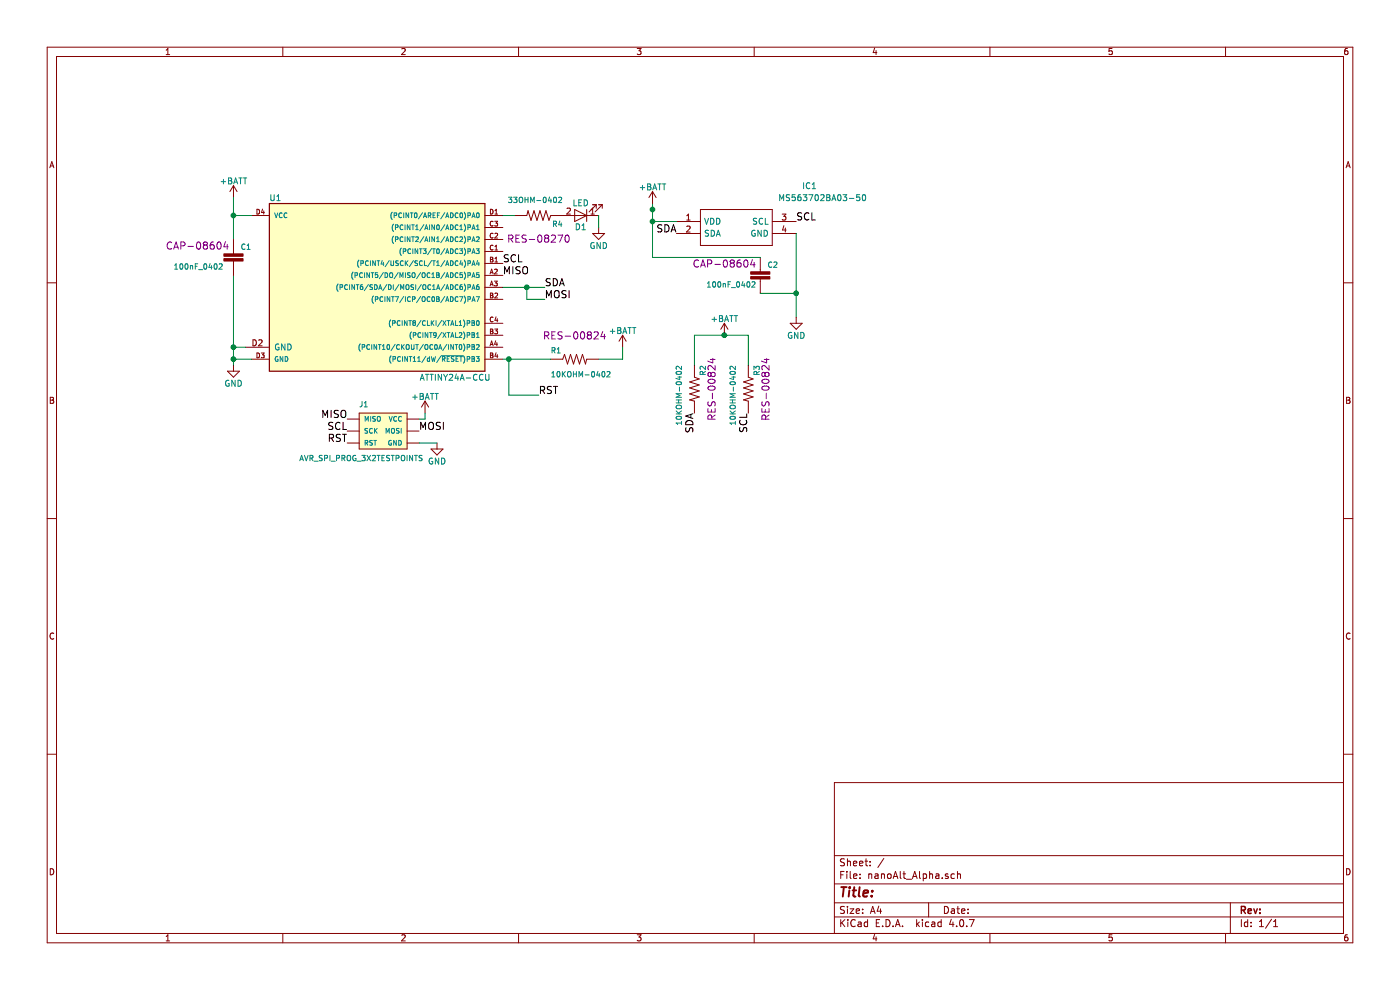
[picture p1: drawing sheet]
EESchema Schematic File Version 4
LIBS:nanoAlt_Alpha-cache
EELAYER 26 0
EELAYER END
$Descr A4 11693 8268
encoding utf-8
Sheet 1 1
Title ""
Date ""
Rev ""
Comp ""
Comment1 ""
Comment2 ""
Comment3 ""
Comment4 ""
$EndDescr
$Comp
L My_IC:ATTINY24A-CCU U1
U 1 1
P 3150 2400
F 0 "U1" H 2300 3150 50  0000 C CNN
F 1 "ATTINY24A-CCU" H 3800 1650 50  0000 C CNN
F 2 "My_IC:UFBGA_15CC1" H 3150 2200 50  0001 C CIN
F 3 "" H 3150 2400 50  0001 C CNN
	1    3150 2400
	1    0    0    -1  
$EndComp
$Comp
L power:+BATT #PWR01
U 1 1
P 1950 1650
F 0 "#PWR01" H 1950 1500 50  0001 C CNN
F 1 "+BATT" H 1950 1790 50  0000 C CNN
F 2 "" H 1950 1650 50  0001 C CNN
F 3 "" H 1950 1650 50  0001 C CNN
	1    1950 1650
	1    0    0    -1  
$EndComp
$Comp
L power:GND #PWR02
U 1 1
P 1950 3050
F 0 "#PWR02" H 1950 2800 50  0001 C CNN
F 1 "GND" H 1950 2900 50  0000 C CNN
F 2 "" H 1950 3050 50  0001 C CNN
F 3 "" H 1950 3050 50  0001 C CNN
	1    1950 3050
	1    0    0    -1  
$EndComp
Wire Wire Line
	2100 3000 1950 3000
Wire Wire Line
	1950 2300 1950 2900
Wire Wire Line
	2050 2900 1950 2900
Connection ~ 1950 3000
Wire Wire Line
	1950 1650 1950 1800
Wire Wire Line
	1950 1800 2100 1800
$Comp
L MS563702BA03-50:MS563702BA03-50 IC1
U 1 1
P 5650 1850
F 0 "IC1" H 6700 2150 50  0000 L CNN
F 1 "MS563702BA03-50" H 6500 2050 50  0000 L CNN
F 2 "MS563702BA03-50:MS5637_1" H 6500 1950 50  0001 L CNN
F 3 "http://docs-europe.electrocomponents.com/webdocs/142c/0900766b8142cddb.pdf" H 6500 1850 50  0001 L CNN
F 4 "Sensor Pressure 2bar Barometric SMD MS563702BA03-50, Barometric Pressure Sensor, 1200mbar 0 ??? 3.6 V Output, 4-Pin QFN" H 6500 1750 50  0001 L CNN "Description"
F 5 "" H 6500 1650 50  0001 L CNN "Height"
F 6 "TE Connectivity" H 6500 1550 50  0001 L CNN "Manufacturer_Name"
F 7 "MS563702BA03-50" H 6500 1450 50  0001 L CNN "Manufacturer_Part_Number"
F 8 "1704370" H 6500 1350 50  0001 L CNN "RS Part Number"
F 9 "http://uk.rs-online.com/web/p/products/1704370" H 6500 1250 50  0001 L CNN "RS Price/Stock"
F 10 "MS563702BA03-50" H 6500 1150 50  0001 L CNN "Arrow Part Number"
F 11 "https://www.arrow.com/en/products/ms563702ba03-50/te-connectivity" H 6500 1050 50  0001 L CNN "Arrow Price/Stock"
	1    5650 1850
	1    0    0    -1  
$EndComp
$Comp
L SparkFun-Resistors:10KOHM-0603-1_10W-1% R1
U 1 1
P 4800 3000
F 0 "R1" H 4600 3050 45  0000 L BNN
F 1 "10KOHM-0402" H 4600 2850 45  0000 L BNN
F 2 "My_PASSIVES:0402" H 4800 3150 20  0001 C CNN
F 3 "" H 4800 3000 60  0001 C CNN
F 4 "RES-00824" H 4800 3200 60  0000 C CNN "Field4"
	1    4800 3000
	1    0    0    -1  
$EndComp
Wire Wire Line
	4200 3000 4250 3000
$Comp
L power:+BATT #PWR08
U 1 1
P 5200 2900
F 0 "#PWR08" H 5200 2750 50  0001 C CNN
F 1 "+BATT" H 5200 3040 50  0000 C CNN
F 2 "" H 5200 2900 50  0001 C CNN
F 3 "" H 5200 2900 50  0001 C CNN
	1    5200 2900
	1    0    0    -1  
$EndComp
Wire Wire Line
	5000 3000 5200 3000
Wire Wire Line
	5200 3000 5200 2900
$Comp
L SparkFun-Capacitors:0.1UF-0603-25V-5% C1
U 1 1
P 1950 2200
F 0 "C1" H 2010 2315 45  0000 L BNN
F 1 "100nF_0402" H 1450 2150 45  0000 L BNN
F 2 "My_PASSIVES:0402" H 1950 2450 20  0001 C CNN
F 3 "" H 1950 2200 50  0001 C CNN
F 4 "CAP-08604" H 1650 2350 60  0000 C CNN "Field4"
	1    1950 2200
	1    0    0    -1  
$EndComp
Connection ~ 1950 1800
Connection ~ 1950 2900
$Comp
L SparkFun-Capacitors:0.1UF-0603-25V-5% C2
U 1 1
P 6350 2350
F 0 "C2" H 6410 2465 45  0000 L BNN
F 1 "100nF_0402" H 5900 2300 45  0000 L BNN
F 2 "My_PASSIVES:0402" H 6350 2600 20  0001 C CNN
F 3 "" H 6350 2350 50  0001 C CNN
F 4 "CAP-08604" H 6050 2500 60  0000 C CNN "Field4"
	1    6350 2350
	1    0    0    -1  
$EndComp
Wire Wire Line
	5650 1850 5450 1850
Wire Wire Line
	5450 2150 6350 2150
Wire Wire Line
	6350 2450 6650 2450
Wire Wire Line
	6650 1950 6650 2450
$Comp
L power:+BATT #PWR09
U 1 1
P 5450 1700
F 0 "#PWR09" H 5450 1550 50  0001 C CNN
F 1 "+BATT" H 5450 1840 50  0000 C CNN
F 2 "" H 5450 1700 50  0001 C CNN
F 3 "" H 5450 1700 50  0001 C CNN
	1    5450 1700
	1    0    0    -1  
$EndComp
Connection ~ 5450 1850
$Comp
L power:GND #PWR011
U 1 1
P 6650 2650
F 0 "#PWR011" H 6650 2400 50  0001 C CNN
F 1 "GND" H 6650 2500 50  0000 C CNN
F 2 "" H 6650 2650 50  0001 C CNN
F 3 "" H 6650 2650 50  0001 C CNN
	1    6650 2650
	1    0    0    -1  
$EndComp
Connection ~ 6650 2450
Text Label 6650 1850 0    60   ~ 0
SCL
Text Label 5650 1950 2    60   ~ 0
SDA
Text Label 4200 2200 0    60   ~ 0
SCL
Text Label 4550 2400 0    60   ~ 0
SDA
Text Label 4500 3300 0    60   ~ 0
RST
Wire Wire Line
	4250 3000 4250 3300
Wire Wire Line
	4250 3300 4500 3300
Connection ~ 4250 3000
$Comp
L SparkFun-Connectors:AVR_SPI_PROG_3X2TESTPOINTS J1
U 1 1
P 3200 3600
F 0 "J1" H 3000 3800 45  0000 L BNN
F 1 "AVR_SPI_PROG_3X2TESTPOINTS" H 2500 3350 45  0000 L BNN
F 2 "My_Connectors:50mil_POGO" H 3200 3900 20  0001 C CNN
F 3 "" H 3200 3600 50  0001 C CNN
	1    3200 3600
	1    0    0    -1  
$EndComp
Wire Wire Line
	4200 2400 4400 2400
Text Label 4550 2500 0    60   ~ 0
MOSI
Wire Wire Line
	4400 2400 4400 2500
Wire Wire Line
	4400 2500 4550 2500
Connection ~ 4400 2400
Text Label 4200 2300 0    60   ~ 0
MISO
Text Label 2900 3500 2    60   ~ 0
MISO
Text Label 2900 3600 2    60   ~ 0
SCL
Text Label 2900 3700 2    60   ~ 0
RST
Text Label 3500 3600 0    60   ~ 0
MOSI
$Comp
L power:+BATT #PWR04
U 1 1
P 3550 3450
F 0 "#PWR04" H 3550 3300 50  0001 C CNN
F 1 "+BATT" H 3550 3590 50  0000 C CNN
F 2 "" H 3550 3450 50  0001 C CNN
F 3 "" H 3550 3450 50  0001 C CNN
	1    3550 3450
	1    0    0    -1  
$EndComp
Wire Wire Line
	3550 3450 3550 3500
Wire Wire Line
	3550 3500 3500 3500
$Comp
L power:GND #PWR05
U 1 1
P 3650 3700
F 0 "#PWR05" H 3650 3450 50  0001 C CNN
F 1 "GND" H 3650 3550 50  0000 C CNN
F 2 "" H 3650 3700 50  0001 C CNN
F 3 "" H 3650 3700 50  0001 C CNN
	1    3650 3700
	1    0    0    -1  
$EndComp
Wire Wire Line
	3650 3700 3500 3700
$Comp
L SparkFun-Resistors:10KOHM-0603-1_10W-1% R2
U 1 1
P 5800 3250
F 0 "R2" H 5600 3300 45  0000 L BNN
F 1 "10KOHM-0402" H 5600 3100 45  0000 L BNN
F 2 "My_PASSIVES:0402" H 5800 3400 20  0001 C CNN
F 3 "" H 5800 3250 60  0001 C CNN
F 4 "RES-00824" H 5800 3400 60  0000 C CNN "Field4"
	1    5800 3250
	0    1    1    0   
$EndComp
$Comp
L SparkFun-Resistors:10KOHM-0603-1_10W-1% R3
U 1 1
P 6250 3250
F 0 "R3" H 6050 3300 45  0000 L BNN
F 1 "10KOHM-0402" H 6050 3100 45  0000 L BNN
F 2 "My_PASSIVES:0402" H 6250 3400 20  0001 C CNN
F 3 "" H 6250 3250 60  0001 C CNN
F 4 "RES-00824" H 6250 3400 60  0000 C CNN "Field4"
	1    6250 3250
	0    1    1    0   
$EndComp
$Comp
L SparkFun-Resistors:33OHM-0603-1_10W-1% R4
U 1 1
P 4500 1800
F 0 "R4" H 4300 1850 45  0000 L BNN
F 1 "33OHM-0402" H 4300 1650 45  0000 L BNN
F 2 "My_PASSIVES:0402" H 4500 1950 20  0001 C CNN
F 3 "" H 4500 1800 60  0001 C CNN
F 4 "RES-08270" H 4500 2000 60  0000 C CNN "Field4"
	1    4500 1800
	-1   0    0    1   
$EndComp
Wire Wire Line
	4300 1800 4200 1800
$Comp
L Device:LED D1
U 1 1
P 4850 1800
F 0 "D1" H 4850 1900 50  0000 C CNN
F 1 "LED" H 4850 1700 50  0000 C CNN
F 2 "My_PASSIVES:0402" H 4850 1800 50  0001 C CNN
F 3 "" H 4850 1800 50  0001 C CNN
	1    4850 1800
	-1   0    0    1   
$EndComp
$Comp
L power:GND #PWR07
U 1 1
P 5000 1900
F 0 "#PWR07" H 5000 1650 50  0001 C CNN
F 1 "GND" H 5000 1750 50  0000 C CNN
F 2 "" H 5000 1900 50  0001 C CNN
F 3 "" H 5000 1900 50  0001 C CNN
	1    5000 1900
	1    0    0    -1  
$EndComp
Wire Wire Line
	5000 1800 5000 1900
Text Label 5800 3450 3    60   ~ 0
SDA
Text Label 6250 3450 3    60   ~ 0
SCL
$Comp
L power:+BATT #PWR010
U 1 1
P 6050 2800
F 0 "#PWR010" H 6050 2650 50  0001 C CNN
F 1 "+BATT" H 6050 2940 50  0000 C CNN
F 2 "" H 6050 2800 50  0001 C CNN
F 3 "" H 6050 2800 50  0001 C CNN
	1    6050 2800
	1    0    0    -1  
$EndComp
Wire Wire Line
	5800 3050 5800 2800
Wire Wire Line
	5800 2800 6050 2800
Wire Wire Line
	6250 2800 6250 3050
Connection ~ 6050 2800
Wire Wire Line
	1950 3000 1950 3050
Wire Wire Line
	1950 1800 1950 2000
Wire Wire Line
	1950 2900 1950 3000
Wire Wire Line
	5450 1850 5450 2150
Wire Wire Line
	6650 2450 6650 2650
Wire Wire Line
	4250 3000 4600 3000
Wire Wire Line
	4400 2400 4550 2400
Wire Wire Line
	6050 2800 6250 2800
Wire Wire Line
	5450 1700 5450 1850
$EndSCHEMATC
